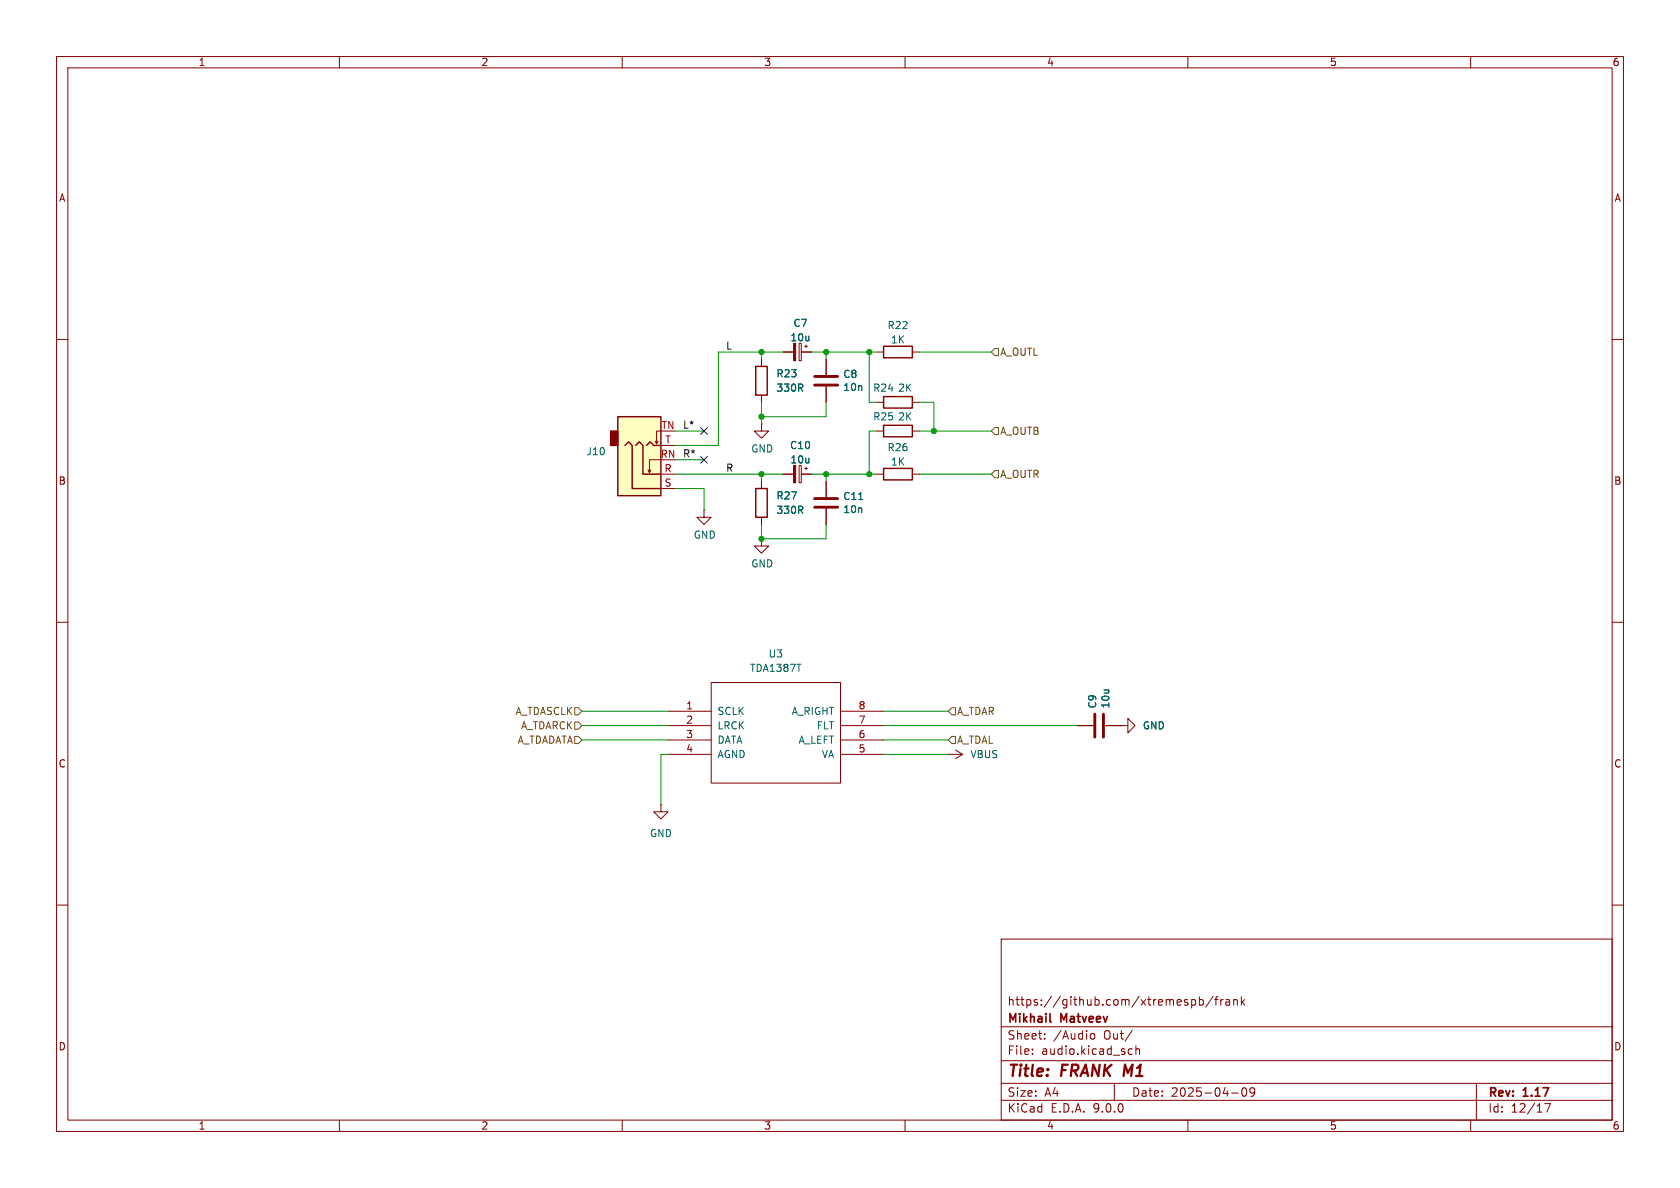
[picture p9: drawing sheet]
<svg xmlns="http://www.w3.org/2000/svg" width="297mm" height="210mm" viewBox="0 0 297 210" stroke-linecap="round" stroke-linejoin="round" font-family="sans-serif">
<g fill="none" stroke="#840000" stroke-width=".18">
<path d="M10 10h277v190h-277zM12 12h273v186h-273zM60 10v2M110 10v2M160 10v2M210 10v2M260 10v2M10 60h2M134.6 74.9v1.3h1.3l-1.3 1.3-1.3-1.3h1.3M134.6 74.9h.1M146 63.5v2.8M146 68.3v2.8"/>
<path d="M285 60h2M124.5 90.2v1.2h1.2l-1.2 1.3-1.3-1.3h1.3M124.5 90.2h.1M146 85.1v2.8M146 89.9v2.8M154.9 83.8h1.3M161.3 83.8h1.3M10 110h2M285 110h2M167.6 133.4h.1M167.6 133.4h2.6M168.9 132.6l1.3 .8"/>
<path d="M170.2 133.4l-1.3 .7M198.1 128.3h1.3v-1.3l1.3 1.3-1.3 1.2v-1.2M198.1 128.3h.1M116.8 142.2v1.3h1.3l-1.3 1.3-1.2-1.3h1.2M116.8 142.2h.1M10 160h2M177 166h108v32h-108zM210.7 176.8l.4-.1 .3 .3v.4l-.2 .2h-.5M212 176.8l.5-.1 .2 .3v.4l-.1 .2h-.6M212 176.2v1.5M214.5 176.1l-1.3 2M214.7 176.7h.6"/>
<path d="M215.3 176.2l-.3 .2v1.3M215.8 176.7v1M216.2 176.7l-.2 .1-.2 .2M216.7 176.8h.6l.1 .9M217.4 177.1h-.5a.29 .29 0 0 0-.2 .3 .29 .29 0 0 0 .2 .3l.5-.1M218.1 176.8l.2-.1 .4 .1v.9M218.1 176.7v1M219.5 176.2v1.5M219.6 177.1l.4 .6M220 176.7l-.5 .6M285 160h2M60 198v2"/>
<path d="M110 198v2M160 198v2M177 194.5h108M177 191.5h108M177 187.5h108M177 181.5h108M182.5 186.3v.1M182.5 185.5v.1M184.7 183.6v.1M184.7 182.8v.1M192.7 183l.3-.3 .4 .1 .1 .2v.4l-.1 .2-.4 .1-.3-.3M197 191.5v3"/>
<path d="M199.6 186.3h.6M199.6 185.5h.6M200.2 182.1l-1.3 2M200.8 185.5l.2-.1 .4 .1 .1 .9M200.8 184.9v1.5M210 198v2M217.7 193.2h1.2M219.7 192.4l.2-.1a.81 .81 0 0 1 .6 .6 .81 .81 0 0 1-.3 .8l-.2 .1a.81 .81 0 0 1-.3-1.4zM221.8 192.9l-.3 .3h-.3l-.2-.3 .1-.5 .4-.1 .2 .1a.99 .99 0 0 1-.3 1.4h-.3M260 198v2M261 191.5v6.5M273.1 195.1h1l-.6 1.5"/>
</g>
<path d="M185.6 180.5l.2 .2" fill="none" stroke="#840000" stroke-width=".3"/>
<path d="M144 66.5h4.1M144 68.1h4.1M144 88.1h4.1M144 89.7h4.1" fill="none" stroke="#840000" stroke-width=".51"/>
<path d="M151.8 88.3h.7" fill="none" stroke="#006464" stroke-width=".18"/>
<path d="M156.2 82.8h5.1v2h-5.1z" fill="none" stroke="#840000" stroke-width=".25"/>
<path d="M109.2 73.7h7.6v13.9h-7.6z" fill="#ffffc2"/>
<path d="M107.9 76.2h1.3v2.5h-1.3z" fill="#840000" stroke="#840000" stroke-width=".25"/>
<path d="M109.2 73.7h7.6v13.9h-7.6zM110.5 78.7l.6-.6 .7 .6v7.7h5M112.4 78.7l.6-.6 .7 .6v5.1h3.1M114.3 78.7l.6-.6 .7 .6h1.2M133.6 64.8h2v5.1h-2zM156.2 61.2h5.1v2h-5.1zM156.2 75.2h5.1v2h-5.1zM156.2 70.1h5.1v2h-5.1zM133.6 86.4h2v5h-2z" fill="none" stroke="#840000" stroke-width=".25"/>
<g fill="none" stroke="#840000" stroke-width=".18">
<path d="M116.3 78l-.2 .5M116.8 76.2h-.7v2.3l-.3-.5M116.8 78.7h2.6M134.6 63.5v1.3M134.6 69.9v1.2M138.4 62.2h1.9M141.3 60.7h.4v3.1h-.4zM141.7 62.2h1.8M142.2 61.2h.5M142.5 61v.5M146 63.5v2.8M146 68.3v2.8"/>
<path d="M154.9 62.2h1.3M154.9 76.2h1.3M154.9 71.1h1.3M161.3 62.2h1.3M161.3 76.2h1.3M161.3 71.1h1.3M115.1 83.1l-.3 .5M116.8 81.3h-2v2.3l-.2-.5M116.8 86.4h2.6M116.8 83.8h2.6M134.6 95.3v1.2h1.3l-1.3 1.3-1.3-1.3h1.3M134.6 95.3h.1"/>
<path d="M134.6 85.1v1.3M134.6 91.4v1.3M138.4 83.8h1.9M141.3 82.3h.4v3h-.4zM141.7 83.8h1.8M142.2 82.8h.5M142.5 82.6v.5M146 85.1v2.8M146 89.9v2.8M118.1 125.7h7.6M118.1 128.3h7.6M118.1 130.8h7.6"/>
<path d="M118.1 133.4h7.6M125.7 120.7h22.9v17.7h-22.9zM148.6 125.7h7.6M148.6 128.3h7.6M148.6 130.8h7.6M148.6 133.4h7.6M190.5 128.3h2.8M195.3 128.3h2.8M198.1 128.3h.1"/>
</g>
<path d="M193.5 126.2v4.1M195.1 126.2v4.1" fill="none" stroke="#840000" stroke-width=".51"/>
<g fill="#840000" stroke="#840000" stroke-width=".18">
<path d="M140.3 60.7h.4v3.1h-.4z"/>
<path d="M140.3 82.3h.4v3h-.4z"/>
</g>
<path d="M175.3 76.2l.6-.6h.6v1.2h-.6zM175.3 62.2l.6-.6h.6v1.3h-.6zM175.3 83.8l.6-.6h.6v1.3h-.6zM101.6 127.6h.6l.7 .7-.7 .6h-.6zM101.6 125.1h.6l.7 .6-.7 .7h-.6zM101.6 130.2h.6l.7 .6-.7 .6h-.6zM168.3 125.1h.6v1.3h-.6l-.7-.7zM168.3 130.2h.6v1.2h-.6l-.7-.6z" fill="none" stroke="#725600" stroke-width=".18"/>
<g fill="none" stroke="#009600" stroke-width=".18">
<path d="M119.4 76.2h5.1M134.6 62.2v1.3M134.6 71.1v3.8M138.4 62.2h-11.4v16.5h-7.6M143.5 62.2h11.4M146 62.2v1.3M146 71.1v2.6h-11.4M153.7 62.2v8.9h1.2M154.9 76.2h-1.2v7.6M162.6 71.1h2.5v5.1M162.6 62.2h12.7M162.6 76.2h12.7"/>
<path d="M119.4 83.8h19M119.4 86.4h5.1v3.8M119.4 81.3h5.1M134.6 83.8v1.3M134.6 92.7v2.6h11.4v-2.6M143.5 83.8h11.4M146 83.8v1.3M162.6 83.8h12.7M102.9 125.7h15.2M102.9 128.3h15.2M102.9 130.8h15.2M118.1 133.4h-1.3v8.8"/>
<path d="M156.2 125.7h11.4M156.2 133.4h11.4M156.2 128.3h34.3M156.2 130.8h11.4"/>
</g>
<path d="M123.9 75.6l1.2 1.2M125.1 75.6l-1.2 1.2M123.9 80.7l1.2 1.2M125.1 80.7l-1.2 1.2" fill="none" stroke="#000084" stroke-width=".18"/>
<path d="M151.8 88.3h.7" fill="none" stroke="#006464" stroke-width=".18"/>
<g fill="#009600" stroke="#009600" stroke-width=".18">
<circle cx="134.6" cy="62.2" r=".46"/>
<circle cx="146" cy="62.2" r=".46"/>
<circle cx="153.7" cy="62.2" r=".46"/>
<circle cx="134.6" cy="73.7" r=".46"/>
<circle cx="153.7" cy="83.8" r=".46"/>
<circle cx="146" cy="83.8" r=".46"/>
<circle cx="134.6" cy="95.3" r=".46"/>
<circle cx="134.6" cy="83.8" r=".46"/>
<circle cx="165.1" cy="76.2" r=".46"/>
</g>
<g font-size="2.8" fill="#840000">
<text x="178" y="190.9">Title:</text>
<text x="187.7" y="190.9">FRANK M1</text>
</g>
<g font-size="2.1" fill="#840000">
<text x="178" y="178">https://github.com/xtremespb/frank</text>
<text x="178" y="184">Sheet:</text>
<text x="178" y="181.2">Mikhail</text>
<text x="186.2" y="184">/Audio</text>
<text x="187.6" y="181.2">Matveev</text>
<text x="195.2" y="184">Out/</text>
<text x="178" y="186.7">File:</text>
<text x="184.1" y="186.7">audio.kicad_sch</text>
<text x="178" y="196.9">KiCad</text>
<text x="178" y="194.1">Size:</text>
<text x="184.7" y="194.1">A4</text>
<text x="185.7" y="196.9">E.D.A.</text>
<text x="193.3" y="196.9">9.0.0</text>
<text x="200" y="194.1">Date:</text>
<text x="207" y="194.1">2025-04-09</text>
<text x="263" y="194.3">Rev:</text>
<text x="263" y="196.9">Id:</text>
<text x="267.1" y="196.9">12/17</text>
<text x="269.4" y="194.3">1.17</text>
</g>
<g font-size="1.8" fill="#840000">
<text x="35" y="11.9">1</text>
<text x="85" y="11.9">2</text>
<text x="135" y="11.9">3</text>
<text x="185" y="11.9">4</text>
<text x="235" y="11.9">5</text>
<text x="285" y="11.9">6</text>
<text x="10.3" y="35.9">A</text>
<text x="285.3" y="35.9">A</text>
<text x="10.3" y="85.9">B</text>
<text x="285.3" y="85.9">B</text>
<text x="10.3" y="135.9">C</text>
<text x="285.3" y="135.9">C</text>
<text x="10.3" y="185.9">D</text>
<text x="285.3" y="185.9">D</text>
<text x="35" y="199.9">1</text>
<text x="85" y="199.9">2</text>
<text x="135" y="199.9">3</text>
<text x="185" y="199.9">4</text>
<text x="235" y="199.9">5</text>
<text x="285" y="199.9">6</text>
</g>
<g font-size="1.8" fill="#006464">
<text x="140.2" y="58">C7</text>
<text x="156.8" y="58.4">R22</text>
<text x="139.6" y="60.5">10u</text>
<text x="157.4" y="60.9">1K</text>
<text x="137.2" y="69.4">330R</text>
<text x="137.2" y="66.9">R23</text>
<text x="149" y="67">C8</text>
<text x="149" y="69.3">10n</text>
<text x="154.3" y="69.4">R24</text>
<text x="158.7" y="69.4">2K</text>
<text x="154.3" y="74.5">R25</text>
<text x="158.7" y="74.5">2K</text>
<text x="103.6" y="80.7">J10</text>
<text x="132.7" y="80.2">GND</text>
<text x="139.6" y="79.6">C10</text>
<text x="139.6" y="82.1">10u</text>
<text x="156.8" y="80">R26</text>
<text x="157.4" y="82.5">1K</text>
<text x="137.2" y="88.5">R27</text>
<text x="149" y="88.6">C11</text>
<text x="122.6" y="95.4">GND</text>
<text x="137.2" y="91">330R</text>
<text x="149" y="90.9">10n</text>
<text x="132.7" y="100.5">GND</text>
<text x="132.5" y="119">TDA1387T</text>
<text x="135.8" y="116.4">U3</text>
<text x="194" y="125.3" transform="rotate(-90 194 125.3)">C9</text>
<text x="196.3" y="125.3" transform="rotate(-90 196.3 125.3)">10u</text>
<text x="126.7" y="126.6">SCLK</text>
<text x="126.7" y="129.1">LRCK</text>
<text x="126.7" y="131.7">DATA</text>
<text x="139.9" y="126.6">A_RIGHT</text>
<text x="141.1" y="131.7">A_LEFT</text>
<text x="144.3" y="129.1">FLT</text>
<text x="201.9" y="129.1">GND</text>
<text x="126.7" y="134.2">AGND</text>
<text x="145.2" y="134.2">VA</text>
<text x="171.5" y="134.2">VBUS</text>
<text x="114.8" y="148.2">GND</text>
</g>
<g font-size="1.8" fill="#0f0f0f">
<text x="128.3" y="61.9">L</text>
<text x="120.6" y="75.9">L*</text>
<text x="120.6" y="80.9">R*</text>
<text x="128.3" y="83.5">R</text>
</g>
<g font-size="1.8" fill="#725600">
<text x="176.7" y="63.1">A_OUTL</text>
<text x="176.7" y="77.1">A_OUTB</text>
<text x="176.7" y="84.7">A_OUTR</text>
<text x="91" y="126.6">A_TDASCLK</text>
<text x="91.4" y="131.7">A_TDADATA</text>
<text x="92" y="129.1">A_TDARCK</text>
<text x="169.1" y="126.6">A_TDAR</text>
<text x="169.1" y="131.7">A_TDAL</text>
</g>
<g font-size="1.8" fill="#a90000">
<text x="116.9" y="75.9">TN</text>
<text x="116.7" y="81">RN</text>
<text x="117.4" y="83.6">R</text>
<text x="117.5" y="78.5">T</text>
<text x="117.4" y="86.1">S</text>
<text x="121.2" y="125.5">1</text>
<text x="151.7" y="125.5">8</text>
<text x="121.2" y="128">2</text>
<text x="121.2" y="130.6">3</text>
<text x="151.7" y="128">7</text>
<text x="151.7" y="130.6">6</text>
<text x="121.2" y="133.1">4</text>
<text x="151.7" y="133.1">5</text>
</g>
</svg>
